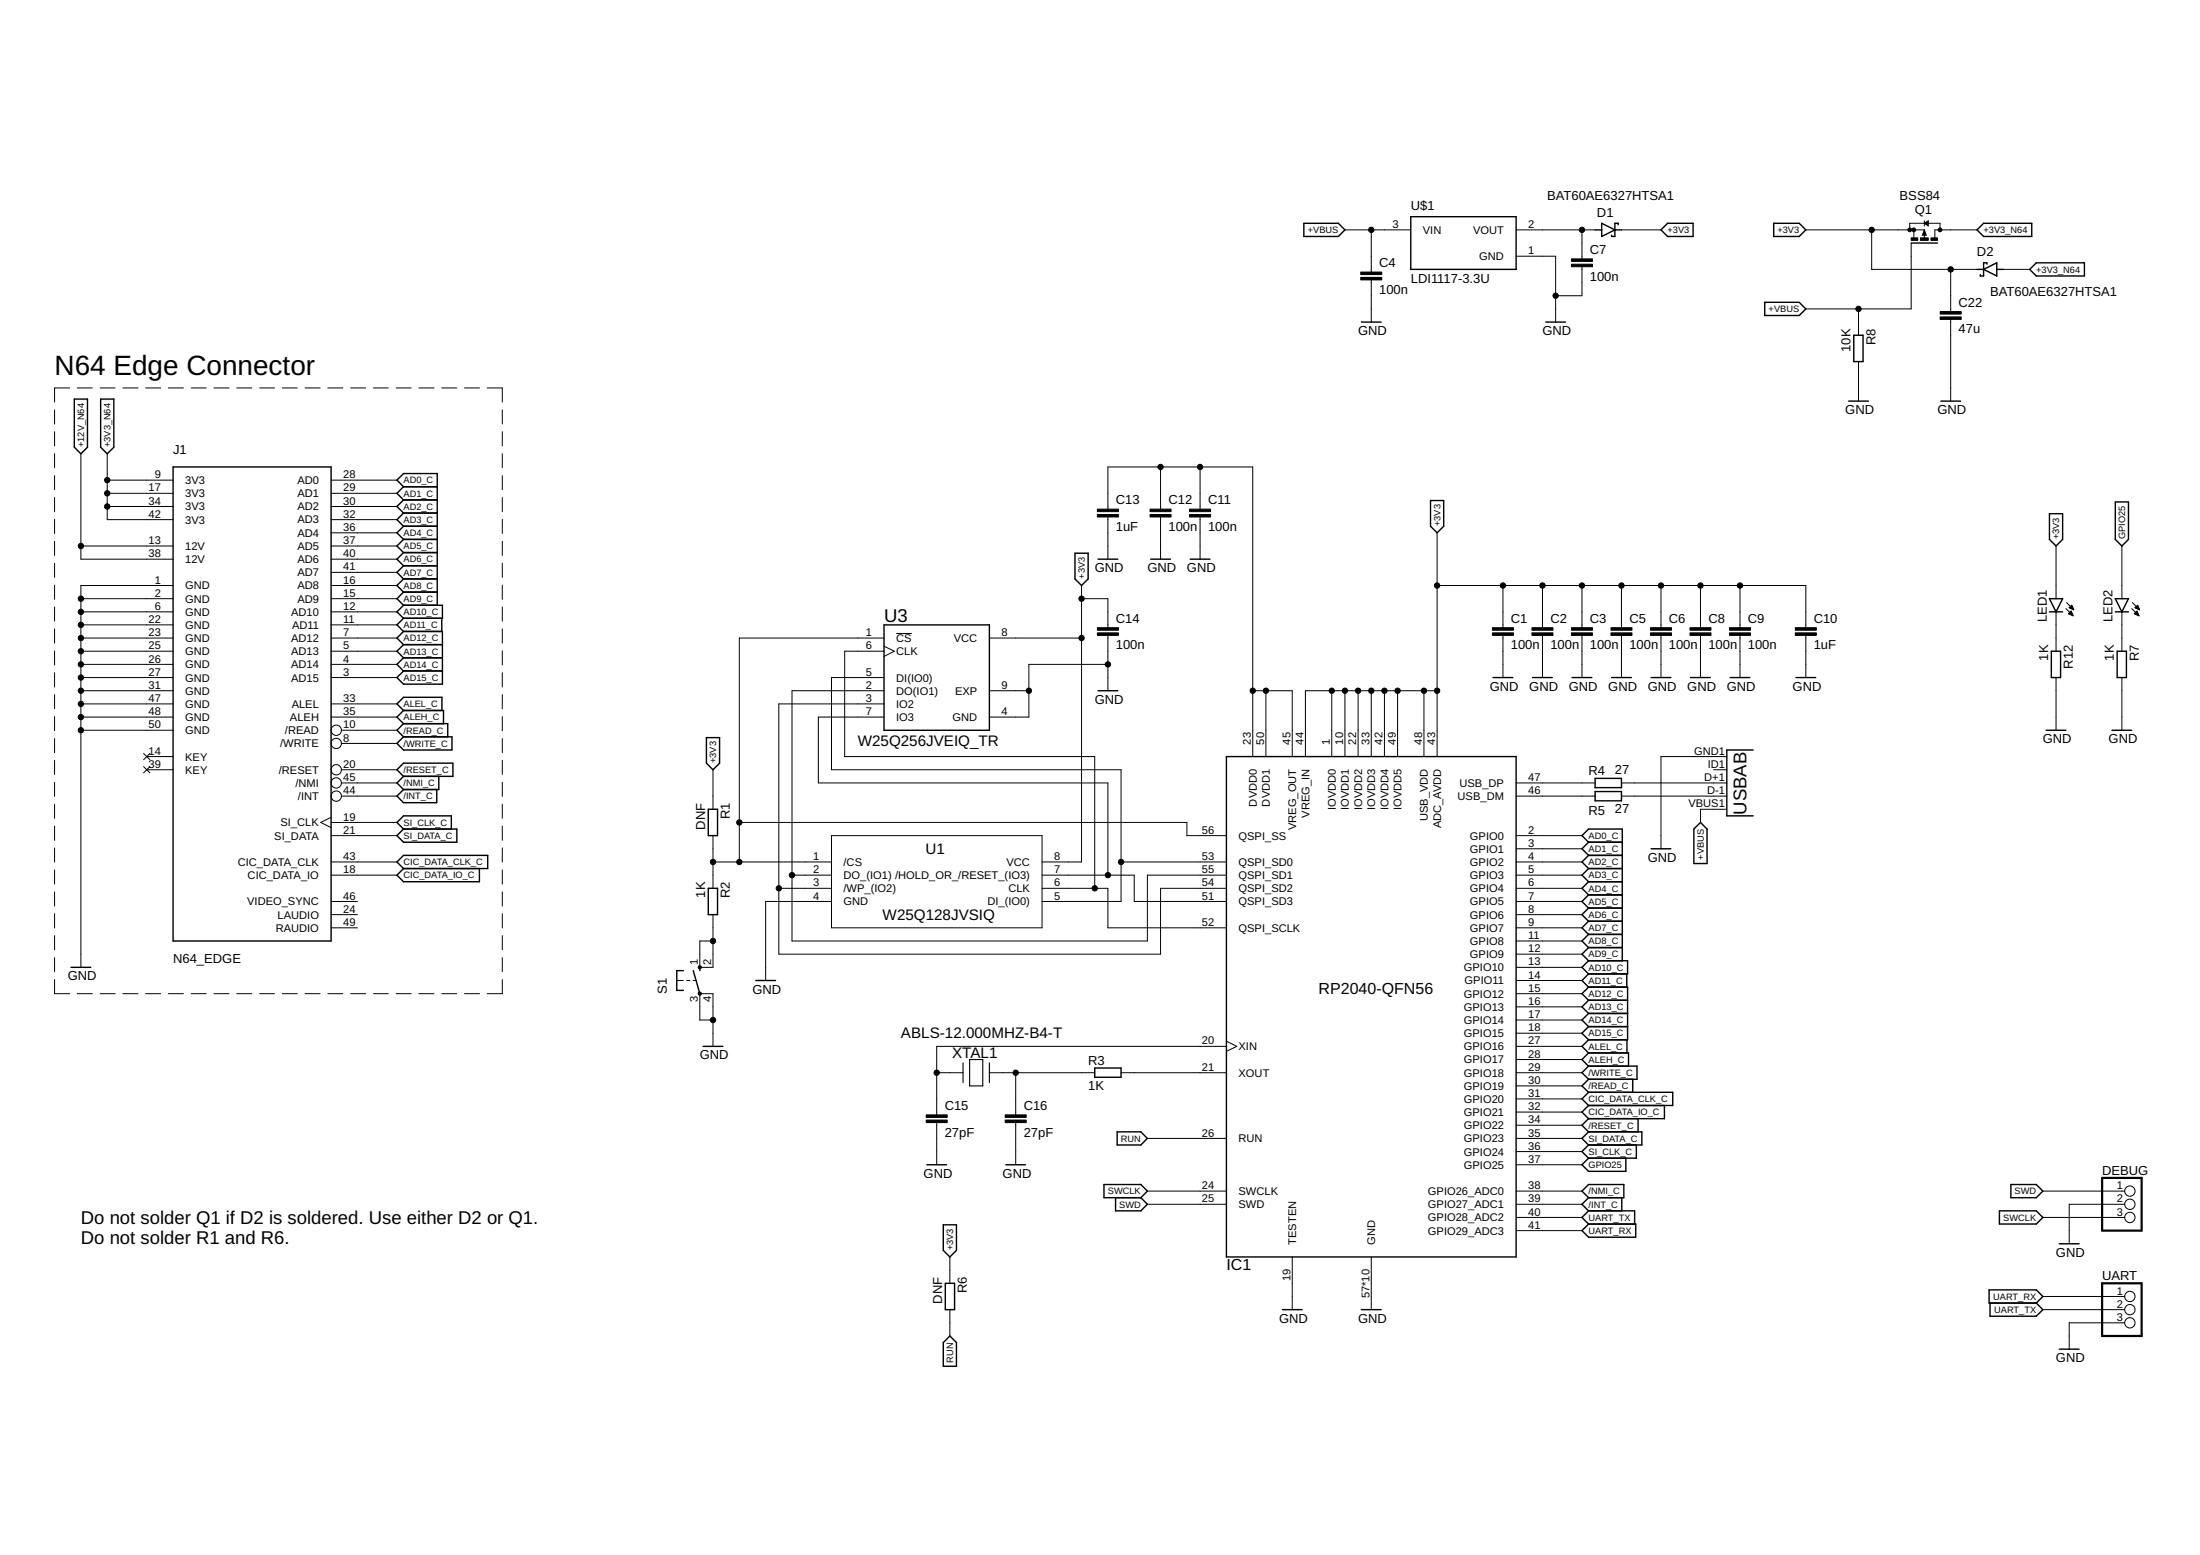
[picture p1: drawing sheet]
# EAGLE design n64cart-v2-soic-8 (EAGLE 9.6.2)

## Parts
C1  100n  C-EUC0402  [C0402]
C2  100n  C-EUC0402  [C0402]
C3  100n  C-EUC0402  [C0402]
C4  100n  C-EUC0402  [C0402]
C5  100n  C-EUC0402  [C0402]
C6  100n  C-EUC0402  [C0402]
C7  100n  C-EUC0402  [C0402]
C8  100n  C-EUC0402  [C0402]
C9  100n  C-EUC0402  [C0402]
C10  1uF  C-EUC0402  [C0402]
C11  100n  C-EUC0402  [C0402]
C12  100n  C-EUC0402  [C0402]
C13  1uF  C-EUC0402  [C0402]
C14  100n  C-EUC0402  [C0402]
C15  27pF  C-EUC0402  [C0402]
C16  27pF  C-EUC0402  [C0402]
C22  47u  C-EUC0805  [C0805]
D1  BAT60AE6327HTSA1  BAT60J  [SOD323_ST]
D2  BAT60AE6327HTSA1  BAT60J  [SOD323_ST]
DEBUG  PINHD-1X3  [1X03]
IC1  RP2040-QFN56  [RP2040-QFN-56]
J1  N64_EDGE  [N64_EDGE]
LED1  LED5MM  [LED5MM]
LED2  LED5MM  [LED5MM]
Q1  BSS84  [SOT23]
R1  DNF  R-EU_R0402  [R0402]
R2  1K  R-EU_R0402  [R0402]
R3  1K  R-EU_R0402  [R0402]
R4  27  R-EU_R0402  [R0402]
R5  27  R-EU_R0402  [R0402]
R6  DNF  R-EU_R0402  [R0402]
R7  1K  R-EU_R0402  [R0402]
R8  10K  R-EU_R0402  [R0402]
R12  1K  R-EU_R0402  [R0402]
S1  10-XX  [B3F-10XX]
U1  W25Q128JVSIQ  [SOIC_128JVSIQ_WIN]
U2  USB""  [USB-MICRO-SMD]
U3  W25Q256JVEIQ_TR  [SON127P800X600X80-9N]
U$1  LDI1117-3.3U  [LDI1117-3.3U]
UART  PINHD-1X3  [1X03]
XTAL1  ABLS-12.000MHZ-B4-T  [XTAL_ABLS_ABR]

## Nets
+3V3: C1.1 C2.1 C3.1 C5.1 C6.1 C8.1 C9.1 C10.1 C14.1 C22.1 D1.C D2.C IC1.1(IOVDD0) IC1.10(IOVDD1) IC1.22(IOVDD2) IC1.33(IOVDD3) IC1.42(IOVDD4) IC1.43(ADC_AVDD) IC1.44(VREG_IN) IC1.48(USB_VDD) IC1.49(IOVDD5) LED1.A Q1.2(S) R1.1 R6.1 U1.8(VCC) U3.8(VCC)
+3V3_N64: D2.A J1.9(3V3) J1.17(3V3) J1.34(3V3) J1.42(3V3) Q1.3(D)
+12V_N64: J1.13(12V) J1.38(12V)
+VBUS: C4.1 Q1.1(G) R8.1 U2.VBUS1(VBUS) U$1.3(VIN)
/INT_C: IC1.39(GPIO27_ADC1) J1.44(/INT)
/NMI_C: IC1.38(GPIO26_ADC0) J1.45(/NMI)
/READ_C: IC1.30(GPIO19) J1.10(/READ)
/RESET_C: IC1.34(GPIO22) J1.20(/RESET)
/WRITE_C: IC1.29(GPIO18) J1.8(/WRITE)
AD0_C: IC1.2(GPIO0) J1.28(AD0)
AD1_C: IC1.3(GPIO1) J1.29(AD1)
AD2_C: IC1.4(GPIO2) J1.30(AD2)
AD3_C: IC1.5(GPIO3) J1.32(AD3)
AD4_C: IC1.6(GPIO4) J1.36(AD4)
AD5_C: IC1.7(GPIO5) J1.37(AD5)
AD6_C: IC1.8(GPIO6) J1.40(AD6)
AD7_C: IC1.9(GPIO7) J1.41(AD7)
AD8_C: IC1.11(GPIO8) J1.16(AD8)
AD9_C: IC1.12(GPIO9) J1.15(AD9)
AD10_C: IC1.13(GPIO10) J1.12(AD10)
AD11_C: IC1.14(GPIO11) J1.11(AD11)
AD12_C: IC1.15(GPIO12) J1.7(AD12)
AD13_C: IC1.16(GPIO13) J1.5(AD13)
AD14_C: IC1.17(GPIO14) J1.4(AD14)
AD15_C: IC1.18(GPIO15) J1.3(AD15)
ALEH_C: IC1.28(GPIO17) J1.35(ALEH)
ALEL_C: IC1.27(GPIO16) J1.33(ALEL)
CIC_DATA_CLK_C: IC1.31(GPIO20) J1.43(CIC_DATA_CLK)
CIC_DATA_IO_C: IC1.32(GPIO21) J1.18(CIC_DATA_IO)
GND: C1.2 C2.2 C3.2 C4.2 C5.2 C6.2 C7.2 C8.2 C9.2 C10.2 C11.2 C12.2 C13.2 C14.2 C15.2 C16.2 C22.2 DEBUG.2 IC1.19(TESTEN) IC1.57(GND) IC1.58(GND) IC1.59(GND) IC1.60(GND) IC1.61(GND) IC1.62(GND) IC1.63(GND) IC1.64(GND) IC1.65(GND) IC1.66(GND) J1.1(GND) J1.2(GND) J1.6(GND) J1.22(GND) J1.23(GND) J1.25(GND) J1.26(GND) J1.27(GND) J1.31(GND) J1.47(GND) J1.48(GND) J1.50(GND) R7.2 R8.2 R12.2 S1.3(P) S1.4(P1) U1.4(GND) U2.GND1(GND) U3.4(GND) U3.9(EXP) U$1.1(GND) UART.3
GPIO25: IC1.37(GPIO25) LED2.A
N$1: C7.1 D1.A U$1.2(VOUT)
N$2: R5.2 U2.D-1(D-)
N$3: R4.2 U2.D+1(D+)
N$4: LED2.K(C) R7.1
N$5: C11.1 C12.1 C13.1 IC1.23(DVDD0) IC1.45(VREG_OUT) IC1.50(DVDD1)
N$6: LED1.K(C) R12.1
N$9: IC1.53(QSPI_SD0) U1.5(DI_(IO0)) U3.5(DI(IO0))
N$11: IC1.51(QSPI_SD3) U1.7(/HOLD_OR_/RESET_(IO3)) U3.7(IO3)
N$12: IC1.52(QSPI_SCLK) U1.6(CLK) U3.6(CLK)
N$13: IC1.56(QSPI_SS) R1.2 R2.1 U1.1(/CS) U3.1(!CS)
N$14: IC1.55(QSPI_SD1) U1.2(DO_(IO1)) U3.2(DO(IO1))
N$15: IC1.54(QSPI_SD2) U1.3(/WP_(IO2)) U3.3(IO2)
N$16: R2.2 S1.1(S) S1.2(S1)
N$17: C16.1 R3.1 XTAL1.1
N$18: C15.1 IC1.20(XIN) XTAL1.2
N$19: IC1.21(XOUT) R3.2
N$20: IC1.47(USB_DP) R4.1
N$21: IC1.46(USB_DM) R5.1
RUN: IC1.26(RUN) R6.2
SI_CLK_C: IC1.36(GPIO24) J1.19(SI_CLK)
SI_DATA_C: IC1.35(GPIO23) J1.21(SI_DATA)
SWCLK: DEBUG.3 IC1.24(SWCLK)
SWD: DEBUG.1 IC1.25(SWD)
UART_RX: IC1.41(GPIO29_ADC3) UART.1
UART_TX: IC1.40(GPIO28_ADC2) UART.2
Unconnected: J1.14(KEY) J1.24(LAUDIO) J1.39(KEY) J1.46(VIDEO_SYNC) J1.49(RAUDIO) U2.ID1(USBID)

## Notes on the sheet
- N64 Edge Connector
- Do not solder Q1 if D2 is soldered. Use either D2 or Q1.
  Do not solder R1 and R6.

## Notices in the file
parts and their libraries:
w25q256-soic: COPYRIGHT: Copyright (C) 2022 Ultra Librarian. All rights reserved.
